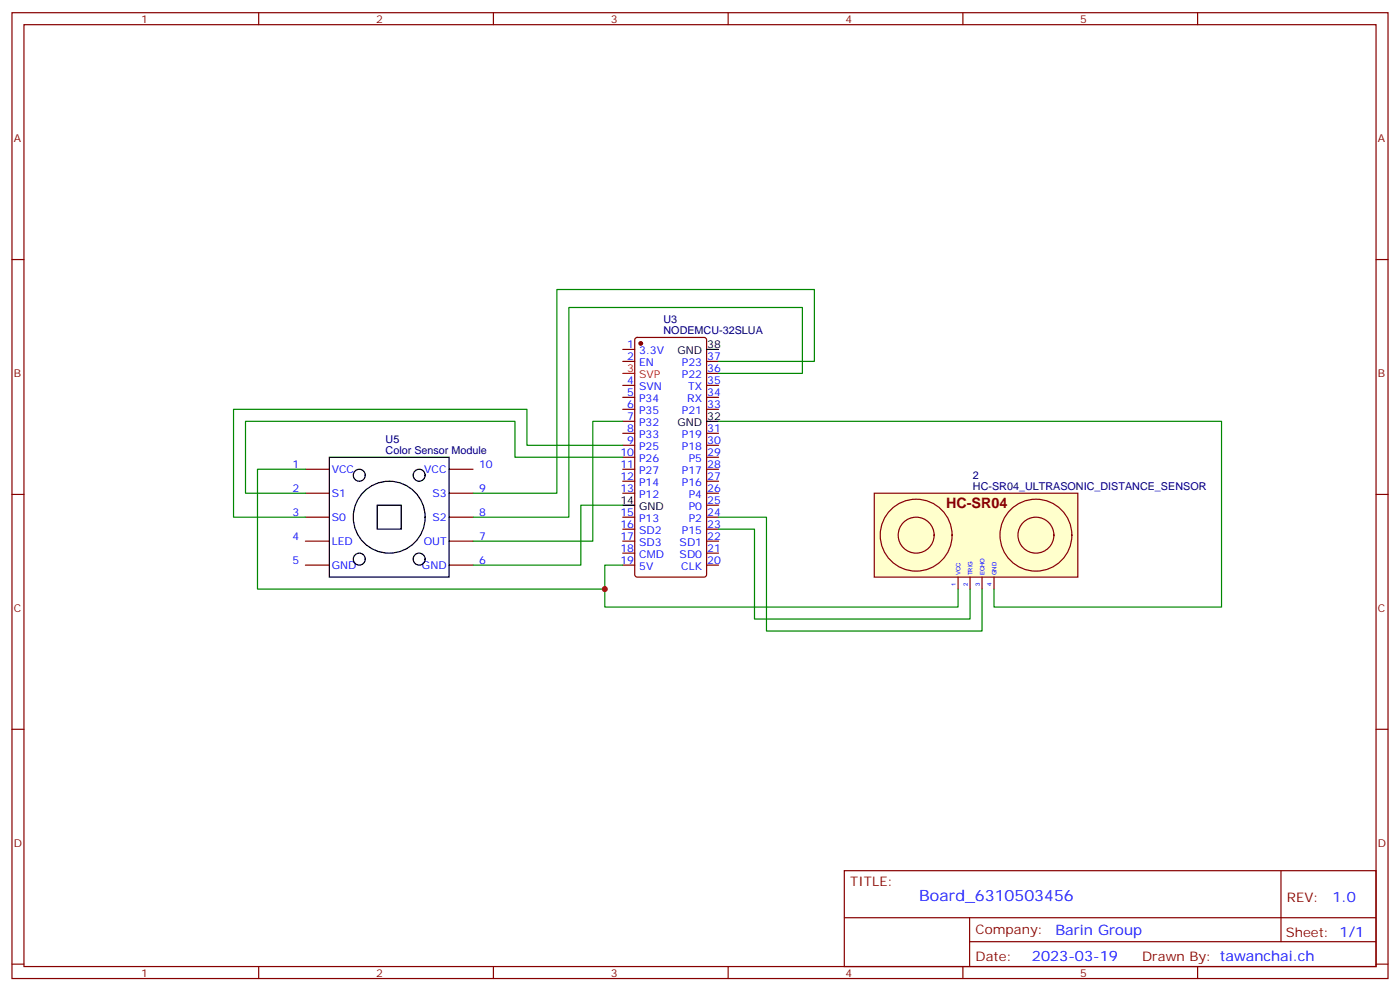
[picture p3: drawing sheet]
<svg xmlns="http://www.w3.org/2000/svg" width="412mm" height="292mm" viewBox="0 0 412 292" stroke-linecap="round" stroke-linejoin="round" font-family="sans-serif">
<g fill="none" stroke="#870000" stroke-width=".35">
<path d="M3.5 3.7h405.4v284.4h-405.4zM7.1 7.3h398.2v277.3h-398.2zM76.2 3.7v3.6M145.3 3.7v3.6M214.5 3.7v3.6M283.6 3.7v3.6M352.8 3.7v3.6M3.5 76.4h3.6M405.3 76.4h3.6M187.2 99.5l.5-.2h19.7l.7 .5v69.4l-.4 .6-20 .1-.7-.5v-69.4zM183.4 102.9h3.6M183.4 106.4h3.6"/>
<path d="M183.4 113.5h3.6M183.4 117h3.6M208.1 106.4h3.6M208.1 113.5h3.6M208.1 117h3.6M208.1 109.9h3.6M90 138.1h7M132.3 138.1h7M183.4 120.5h3.6M183.4 124h3.6M183.4 127.6h3.6M183.4 131.1h3.6"/>
<path d="M183.4 134.6h3.6M183.4 138.1h3.6M208.1 120.5h3.6M208.1 127.6h3.6M208.1 131.1h3.6M208.1 134.6h3.6M208.1 138.1h3.6M3.5 145.6h3.6M90 145.2h7M90 152.3h7M90 159.3h7M132.3 145.2h7"/>
<path d="M132.3 152.3h7M132.3 159.3h7M183.4 141.7h3.6M183.4 145.2h3.6M183.4 152.3h3.6M183.4 155.8h3.6M183.4 159.3h3.6M208.1 141.7h3.6M208.1 145.2h3.6M208.1 152.3h3.6M208.1 155.8h3.6M208.1 159.3h3.6"/>
<path d="M208.1 148.7h3.6M405.3 145.6h3.6M90 166.4h7M132.3 166.4h7M183.4 162.8h3.6M183.4 166.4h3.6M208.1 162.8h3.6M208.1 166.4h3.6M3.5 214.7h3.6M405.3 214.7h3.6M248.7 256.3h156.6v28.3h-156.6zM377.3 256.4v20.8"/>
<path d="M248.7 270.2h156.5M285.6 277.2h119.6M285.6 270.2v14.1M3.5 283.8h3.6M76.2 284.6v3.5M145.3 284.6v3.5M214.5 284.6v3.5M283.6 284.6v3.5M352.8 284.6v3.5M405.3 283.8h3.6"/>
</g>
<circle cx="188.7" cy="101.1" r=".53" fill="#870000" stroke="#870000" stroke-width=".35"/>
<path d="M183.4 109.9h3.6" fill="none" stroke="#f00" stroke-width=".35"/>
<g fill="none" stroke="#000" stroke-width=".35">
<path d="M208.1 102.9h3.6M97 134.6h35.3v35.3h-35.3zM208.1 124h3.6M111.1 148.7h7.1v7.1h-7.1zM183.4 148.7h3.6"/>
<circle cx="105.8" cy="139.9" r="1.76"/>
<circle cx="123.5" cy="139.9" r="1.76"/>
<circle cx="114.7" cy="152.3" r="10.6"/>
<circle cx="105.8" cy="164.6" r="1.76"/>
<circle cx="123.5" cy="164.6" r="1.76"/>
</g>
<path d="M257.5 145.2h60v24.7h-60z" fill="#ffc" stroke="#870000" stroke-width=".35"/>
<g fill="none" stroke="#870000" stroke-width=".35">
<path d="M282.2 169.9v3.5M285.8 169.9v3.5M289.3 169.9v3.5M292.8 169.9v3.5"/>
<circle cx="269.9" cy="157.5" r="10.6"/>
<circle cx="269.9" cy="157.6" r="5.3"/>
<circle cx="305.2" cy="157.5" r="10.6"/>
<circle cx="305.2" cy="157.6" r="5.3"/>
</g>
<path d="M211.7 109.9h24.7v-19.4h-68.8v61.8h-28.3M211.7 106.4h28.2v-21.2h-75.9v60h-24.7M90 138.1h-14.2v35.3h102.4v-7h5.2M183.4 131.1h-28.2v-10.6h-86.4v31.8h21.2M183.4 134.6h-31.7v-10.6h-79.4v21.2h17.7M183.4 124h-8.8v35.3h-35.3M211.7 124h148.1v54.7h-67v-5.3M183.4 148.7h-12.3v17.7h-31.8M211.7 155.8h10.5v26.4h63.6v-8.8M211.7 152.3h14.1v33.5h63.5v-12.4M178.2 173.4v5.3h104v-5.3" fill="none" stroke="#008700" stroke-width=".35"/>
<circle cx="178.2" cy="173.4" r=".88" fill="#c00"/>
<text font-size="4.6" fill="#00f" x="270.8" y="265.4">Board_6310503456</text>
<text font-size="4.2" fill="#800" x="278.7" y="149.4">HC-SR04</text>
<g font-size="4.2" fill="#00f">
<text x="392.5" y="265.6">1.0</text>
<text x="310.9" y="275.2">Barin Group</text>
<text x="304" y="283">2023-03-19</text>
</g>
<g font-size="3.9" fill="#800">
<text x="250.5" y="260.9">TITLE:</text>
<text x="379.1" y="265.6">REV:</text>
<text x="287.4" y="275.1">Company:</text>
<text x="378.7" y="275.7">Sheet: 1/1</text>
<text x="287.4" y="282.8">Date:</text>
<text x="336.4" y="282.9">Drawn By: tawanchai.ch</text>
</g>
<g font-size="3.2" fill="#800">
<text x="41.6" y="6.7">1</text>
<text x="110.8" y="6.7">2</text>
<text x="179.9" y="6.7">3</text>
<text x="249.1" y="6.7">4</text>
<text x="318.2" y="6.7">5</text>
<text x="4.1" y="41.8">A</text>
<text x="405.9" y="41.8">A</text>
<text x="4.1" y="111">B</text>
<text x="405.9" y="111">B</text>
<text x="4.1" y="180.1">C</text>
<text x="405.9" y="180.1">C</text>
<text x="4.1" y="249.3">D</text>
<text x="405.9" y="249.3">D</text>
<text x="41.6" y="287.5">1</text>
<text x="110.8" y="287.5">2</text>
<text x="179.9" y="287.5">3</text>
<text x="249.1" y="287.5">4</text>
<text x="318.2" y="287.5">5</text>
</g>
<g font-size="3.2" fill="#000080">
<text x="195.4" y="95.1">U3</text>
<text x="195.4" y="98.3">NODEMCU-32SLUA</text>
<text x="113.6" y="130.4">U5</text>
<text x="113.6" y="133.5">Color Sensor Module</text>
<text x="286.6" y="141">2</text>
<text x="286.6" y="144.1">HC-SR04_ULTRASONIC_DISTANCE_SENSOR</text>
</g>
<g font-size="3.2" fill="#00f">
<text x="184.8" y="102.5">1</text>
<text x="184.8" y="106">2</text>
<text x="188.3" y="104.3">3.3V</text>
<text x="188.3" y="107.8">EN</text>
<text x="200.9" y="107.8">P23</text>
<text x="208.3" y="106">37</text>
<text x="184.8" y="113.1">4</text>
<text x="200.9" y="111.3">P22</text>
<text x="208.3" y="113.1">35</text>
<text x="208.3" y="109.6">36</text>
<text x="184.8" y="116.6">5</text>
<text x="188.3" y="114.9">SVN</text>
<text x="188.3" y="118.4">P34</text>
<text x="202.5" y="118.4">RX</text>
<text x="202.7" y="114.9">TX</text>
<text x="208.3" y="116.6">34</text>
<text x="184.8" y="120.2">6</text>
<text x="184.8" y="123.7">7</text>
<text x="188.3" y="121.9">P35</text>
<text x="188.3" y="125.4">P32</text>
<text x="200.9" y="121.9">P21</text>
<text x="208.3" y="120.2">33</text>
<text x="184.8" y="127.2">8</text>
<text x="184.8" y="130.7">9</text>
<text x="188.3" y="129">P33</text>
<text x="200.9" y="129">P19</text>
<text x="208.3" y="130.7">30</text>
<text x="208.3" y="127.2">31</text>
<text x="86.2" y="137.8">1</text>
<text x="141.1" y="137.8">10</text>
<text x="182.8" y="134.3">10</text>
<text x="182.8" y="137.8">11</text>
<text x="188.3" y="132.5">P25</text>
<text x="188.3" y="136">P26</text>
<text x="200.9" y="132.5">P18</text>
<text x="202.9" y="136">P5</text>
<text x="208.3" y="137.8">28</text>
<text x="208.3" y="134.3">29</text>
<text x="97.7" y="139.2">VCC</text>
<text x="125" y="139.2">VCC</text>
<text x="182.8" y="141.3">12</text>
<text x="188.3" y="139.6">P27</text>
<text x="188.3" y="143.1">P14</text>
<text x="200.9" y="143.1">P16</text>
<text x="200.9" y="139.6">P17</text>
<text x="208.3" y="141.3">27</text>
<text x="86.2" y="144.9">2</text>
<text x="97.7" y="146.3">S1</text>
<text x="127.4" y="146.3">S3</text>
<text x="141.1" y="144.9">9</text>
<text x="182.8" y="144.9">13</text>
<text x="188.3" y="146.6">P12</text>
<text x="202.9" y="146.6">P4</text>
<text x="208.3" y="148.4">25</text>
<text x="208.3" y="144.9">26</text>
<text x="86.2" y="151.9">3</text>
<text x="97.7" y="153.3">S0</text>
<text x="127.4" y="153.3">S2</text>
<text x="141.1" y="151.9">8</text>
<text x="182.8" y="151.9">15</text>
<text x="182.8" y="155.4">16</text>
<text x="188.3" y="153.7">P13</text>
<text x="202.9" y="153.7">P2</text>
<text x="202.9" y="150.1">P0</text>
<text x="208.3" y="155.4">23</text>
<text x="208.3" y="151.9">24</text>
<text x="86.2" y="159">4</text>
<text x="97.7" y="160.4">LED</text>
<text x="124.8" y="160.4">OUT</text>
<text x="141.1" y="159">7</text>
<text x="182.8" y="159">17</text>
<text x="188.3" y="157.2">SD2</text>
<text x="188.3" y="160.7">SD3</text>
<text x="200.2" y="160.7">SD1</text>
<text x="200.9" y="157.2">P15</text>
<text x="208.3" y="159">22</text>
<text x="86.2" y="166">5</text>
<text x="97.7" y="167.4">GND</text>
<text x="124.3" y="167.4">GND</text>
<text x="141.1" y="166">6</text>
<text x="182.8" y="162.5">18</text>
<text x="182.8" y="166">19</text>
<text x="188.3" y="164.3">CMD</text>
<text x="188.3" y="167.8">5V</text>
<text x="200.2" y="164.3">SD0</text>
<text x="200.7" y="167.8">CLK</text>
<text x="208.3" y="166">20</text>
<text x="208.3" y="162.5">21</text>
</g>
<g font-size="3.2">
<text x="199.6" y="104.3">GND</text>
<text x="208.3" y="102.5">38</text>
<text x="199.6" y="125.4">GND</text>
<text x="208.3" y="123.7">32</text>
<text x="182.8" y="148.4">14</text>
<text x="188.3" y="150.1">GND</text>
</g>
<g font-size="3.2" fill="#f00">
<text x="184.8" y="109.6">3</text>
<text x="188.3" y="111.3">SVP</text>
</g>
<g font-size="1.8" fill="#00f">
<text x="281.5" y="172.4" transform="rotate(-90 281.5 172.4)">1</text>
<text x="282.9" y="169.4" transform="rotate(-90 282.9 169.4)">VCC</text>
<text x="285.1" y="172.4" transform="rotate(-90 285.1 172.4)">2</text>
<text x="286.4" y="169.4" transform="rotate(-90 286.4 169.4)">TRIG</text>
<text x="288.6" y="172.4" transform="rotate(-90 288.6 172.4)">3</text>
<text x="290" y="169.4" transform="rotate(-90 290 169.4)">ECHO</text>
<text x="292.1" y="172.4" transform="rotate(-90 292.1 172.4)">4</text>
<text x="293.5" y="169.4" transform="rotate(-90 293.5 169.4)">GND</text>
</g>
</svg>
